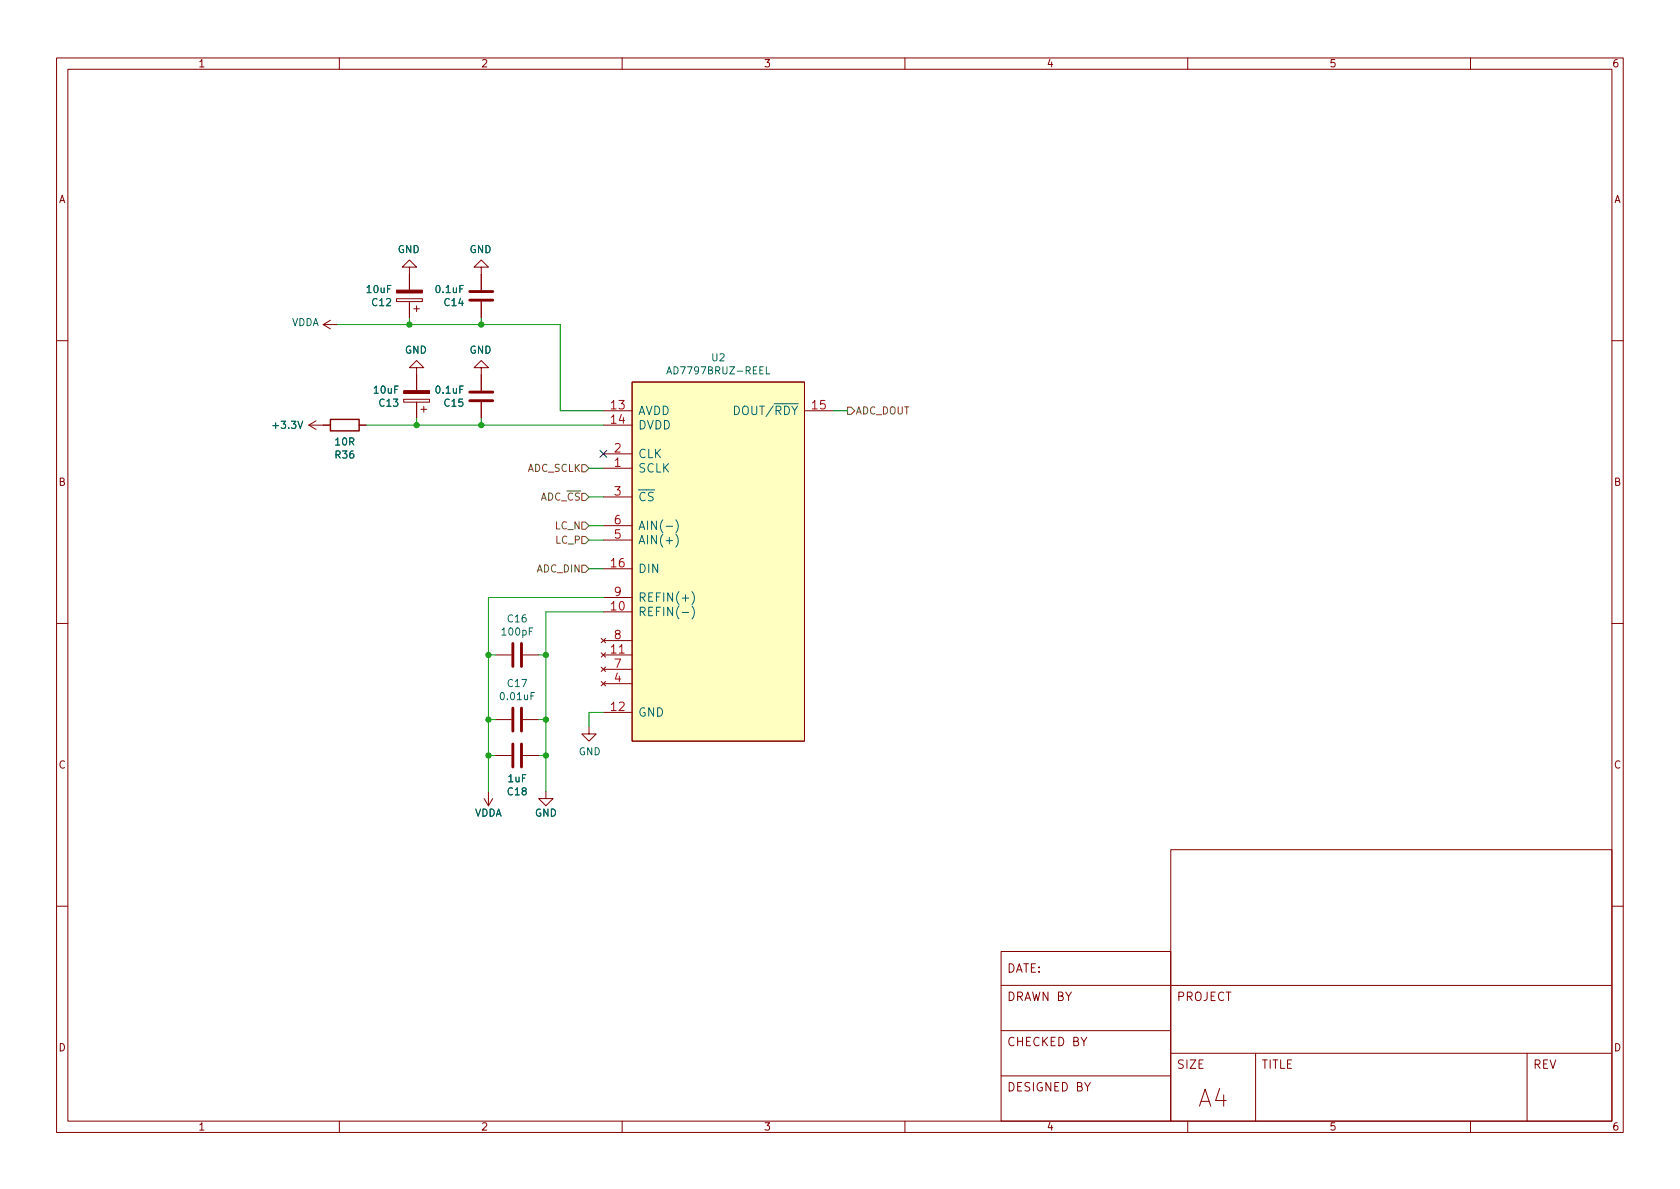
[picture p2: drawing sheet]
<svg xmlns="http://www.w3.org/2000/svg" width="297mm" height="210mm" viewBox="0 0 297 210" stroke-linecap="round" stroke-linejoin="round" font-family="sans-serif">
<g fill="none" stroke="#840000" stroke-width=".18">
<path d="M10 10.2h277v190.1h-277zM12 12.2h273v186.1h-273zM60 10.2v2M110 10.2v2M160 10.2v2M210 10.2v2M260 10.2v2M57.1 57.4l1.3 .8M57.1 57.4h2.6M58.4 56.6l-1.3 .8M70.1 52.8h4.6v.5h-4.6zM72.4 47.2h1.3l-1.3-1.2-1.3 1.2h1.3v4.1"/>
<path d="M72.4 53.3v2.8M73.2 54.6h1M73.7 54.1v1M85.1 47.2h1.3l-1.3-1.2-1.3 1.2h1.3v4.1M85.1 53.3v2.8M10 60.2h2M54.6 75.2h3.8M54.6 75.2l1.3 .7M55.9 74.4l-1.3 .8M63.5 75.2h1.3M71.4 70.6h4.5v.5h-4.5zM73.7 65h1.2l-1.2-1.3-1.3 1.3h1.3v4.1"/>
<path d="M73.7 71.1v2.8M74.4 72.4h1M74.9 71.9v1M85.1 65h1.3l-1.3-1.3-1.3 1.3h1.3v4.1M85.1 71.1v2.8M106.7 72.6h5.1M106.7 75.2h5.1M111.8 67.6h30.4v63.5h-30.4zM142.2 72.6h5.1M285 60.2h2M106.7 82.8h5.1M106.7 80.3h5.1"/>
<path d="M106.7 87.9h5.1M106.7 95.5h5.1M106.7 93h5.1M10 110.2h2M87.6 115.8h2.8M92.5 115.8h2.7M106.3 115.4l.8 .8M106.3 118l.8 .7M106.3 112.9l.8 .8M106.7 115.8h5.1M106.7 108.2h5.1M106.7 100.6h5.1"/>
<path d="M106.7 118.4h5.1M106.7 113.3h5.1M106.7 105.7h5.1M107.1 115.4l-.8 .8M107.1 118l-.8 .7M107.1 112.9l-.8 .8M285 110.2h2M86.4 139.9v2.6M87.6 127.2h2.8M87.6 133.6h2.8M92.5 127.2h2.7M92.5 133.6h2.7"/>
<path d="M96.5 139.9v1.3h1.3l-1.3 1.3-1.3-1.3h1.3M104.1 128.5v1.3h1.3l-1.3 1.3-1.2-1.3h1.2M106.3 120.5l.8 .8M106.7 126h5.1M106.7 120.9h5.1M107.1 120.5l-.8 .8M85.6 141.2l.8 1.3M87.1 141.2l-.7 1.3M207 150.3h78v48h-78zM10 160.2h2M177 174.2l108 .1M177 168.3h30v30h-30z"/>
<path d="M285 160.2h2M60 198.3v2M110 198.3v2M160 198.3v2M177 190.3h30M177 182.3h30M207 186.3h78M209.2 187.5l-.6-.1-.2 .3 .1 .4 .6 .3v.4l-.2 .1h-.5M209.9 187.4v1.5M210 198.3v2M210.4 187.4h1l-1 1.5h1M212 188.1h.5"/>
<path d="M212.7 187.4h-.7v1.5h.7M222 186.3v12M260 198.3v2M270 186.3v12"/>
</g>
<g fill="#840000" stroke="#840000" stroke-width=".18">
<path d="M70.1 51.3h4.6v.5h-4.6z"/>
<path d="M71.4 69.1h4.5v.5h-4.5z"/>
</g>
<path d="M83.1 53.1h4M83.1 51.6h4M83.1 70.9h4M83.1 69.3h4M90.7 113.8v4.1M92.2 113.8v4.1M90.7 125.2v4.1M90.7 131.6v4M92.2 125.2v4.1M92.2 131.6v4" fill="none" stroke="#840000" stroke-width=".51"/>
<path d="M111.8 67.6h30.4v63.5h-30.4z" fill="#ffffc2" stroke="#ffffc2" stroke-width=".18"/>
<path d="M117.9 66.1l.4-1.2 .4 1.2M118 65.8h.6M135.5 64.9v1.2h.6M119.5 94.5a1.72 1.72 0 0 1 0 2.2M119.5 91.9a1.72 1.72 0 0 1 0 2.3M120.6 108.3h1.2M122.3 107.2a1.72 1.72 0 0 1 0 2.2M122.3 104.6a1.72 1.72 0 0 1 0 2.3" fill="none" stroke="#006464" stroke-width=".18"/>
<path d="M58.4 74.2h5.1v2h-5.1z" fill="none" stroke="#840000" stroke-width=".25"/>
<path d="M149.9 72h.6l.6 .6-.6 .7h-.6zM102.9 92.3h.6l.6 .7-.6 .6h-.6zM102.9 87.2h.6l.6 .7-.6 .6h-.6zM102.9 82.2h.6l.6 .6-.6 .6h-.6zM102.9 99.9h.6l.6 .7-.6 .6h-.6zM102.9 94.9h.6l.6 .6-.6 .6h-.6z" fill="none" stroke="#725600" stroke-width=".18"/>
<g fill="none" stroke="#009600" stroke-width=".18">
<path d="M59.7 57.4h39.4v15.2h7.6M72.4 56.1v1.3M85.1 56.1v1.3M64.8 75.2h41.9M73.7 73.9v1.3M85.1 73.9v1.3M147.3 72.6h2.6M104.1 93h2.6M104.1 82.8h2.6M104.1 95.5h2.6M104.1 87.9h2.6M86.4 115.8h1.2"/>
<path d="M95.2 115.8h1.3M104.1 100.6h2.6M106.7 108.2h-10.2v31.7M106.7 105.7h-20.3v34.2M86.4 133.6h1.2M86.4 127.2h1.2M95.2 133.6h1.3M95.2 127.2h1.3M106.7 126h-2.6v2.5"/>
</g>
<path d="M106.1 79.6l1.2 1.3M107.3 79.6l-1.2 1.3" fill="none" stroke="#000084" stroke-width=".18"/>
<g fill="#009600" stroke="#009600" stroke-width=".18">
<circle cx="86.4" cy="133.6" r=".46"/>
<circle cx="96.5" cy="133.6" r=".46"/>
<circle cx="86.4" cy="127.2" r=".46"/>
<circle cx="86.4" cy="115.8" r=".46"/>
<circle cx="96.5" cy="127.2" r=".46"/>
<circle cx="96.5" cy="115.8" r=".46"/>
<circle cx="73.7" cy="75.2" r=".46"/>
<circle cx="85.1" cy="75.2" r=".46"/>
<circle cx="85.1" cy="57.4" r=".46"/>
<circle cx="72.4" cy="57.4" r=".46"/>
</g>
<text font-size="4.2" fill="#840000" x="211.8" y="195.8">A4</text>
<g font-size="2.1" fill="#a90000">
<text x="108.1" y="72.4">13</text>
<text x="108.1" y="74.9">14</text>
<text x="143.6" y="72.4">15</text>
<text x="108.6" y="82.5">1</text>
<text x="108.6" y="80">2</text>
<text x="108.6" y="87.6">3</text>
<text x="108.6" y="95.2">5</text>
<text x="108.6" y="92.7">6</text>
<text x="108.1" y="100.3">16</text>
<text x="108.1" y="107.9">10</text>
<text x="108.6" y="105.4">9</text>
<text x="108.6" y="113">8</text>
<text x="108.1" y="115.6">11</text>
<text x="108.6" y="118.1">7</text>
<text x="108.1" y="125.7">12</text>
<text x="108.6" y="120.6">4</text>
</g>
<g font-size="2.1" fill="#006464">
<text x="112.8" y="73.4">AVDD</text>
<text x="112.8" y="75.9">DVDD</text>
<text x="128.7" y="73.4">DOUT/~{RDY}</text>
<text x="112.8" y="83.5">SCLK</text>
<text x="112.8" y="81">CLK</text>
<text x="112.8" y="88.6">~{CS}</text>
<text x="112.8" y="93.7">AIN(-)</text>
<text x="112.8" y="101.3">DIN</text>
<text x="112.8" y="96.2">AIN(+)</text>
<text x="112.8" y="106.4">REFIN(+)</text>
<text x="112.8" y="108.9">REFIN(-)</text>
<text x="112.8" y="126.7">GND</text>
</g>
<g font-size="2.1" fill="#840000">
<text x="178" y="172">DATE:</text>
<text x="178" y="177">DRAWN BY</text>
<text x="208" y="177">PROJECT</text>
<text x="178" y="185">CHECKED BY</text>
<text x="223" y="189">TITLE</text>
<text x="271" y="189">REV</text>
<text x="178" y="193">DESIGNED BY</text>
</g>
<g font-size="1.8" fill="#840000">
<text x="35" y="11.9">1</text>
<text x="85" y="11.9">2</text>
<text x="135" y="11.9">3</text>
<text x="185" y="11.9">4</text>
<text x="235" y="11.9">5</text>
<text x="285" y="11.9">6</text>
<text x="10.3" y="35.9">A</text>
<text x="285.3" y="35.9">A</text>
<text x="10.3" y="85.9">B</text>
<text x="285.3" y="85.9">B</text>
<text x="10.3" y="135.9">C</text>
<text x="285.3" y="135.9">C</text>
<text x="10.3" y="185.9">D</text>
<text x="285.3" y="185.9">D</text>
<text x="35" y="199.9">1</text>
<text x="85" y="199.9">2</text>
<text x="135" y="199.9">3</text>
<text x="185" y="199.9">4</text>
<text x="235" y="199.9">5</text>
<text x="285" y="199.9">6</text>
</g>
<g font-size="1.8" fill="#006464">
<text x="70.3" y="44.7">GND</text>
<text x="83" y="44.7">GND</text>
<text x="64.9" y="51.8">10uF</text>
<text x="77.1" y="51.8">0.1uF</text>
<text x="51.5" y="57.7">VDDA</text>
<text x="65.8" y="54.1">C12</text>
<text x="78.6" y="54.1">C14</text>
<text x="71.6" y="62.5">GND</text>
<text x="83" y="62.5">GND</text>
<text x="125.9" y="63.9">U2</text>
<text x="66.2" y="69.6">10uF</text>
<text x="67.1" y="71.9">C13</text>
<text x="77.1" y="69.6">0.1uF</text>
<text x="78.6" y="71.9">C15</text>
<text x="118.6" y="66.2">AD7797BRUZ-REEL</text>
<text x="48.5" y="75.8">+3.3V</text>
<text x="59.3" y="81.1">R36</text>
<text x="59.3" y="78.8">10R</text>
<text x="88.9" y="112.4">100pF</text>
<text x="89.8" y="110.1">C16</text>
<text x="88.6" y="123.8">0.01uF</text>
<text x="89.8" y="121.5">C17</text>
<text x="102.3" y="133.5">GND</text>
<text x="89.8" y="140.6">C18</text>
<text x="89.9" y="138.3">1uF</text>
<text x="83.9" y="144.4">VDDA</text>
<text x="94.6" y="144.4">GND</text>
</g>
<g font-size="1.8" fill="#725600">
<text x="151.2" y="73.3">ADC_DOUT</text>
<text x="93.1" y="83.4">ADC_SCLK</text>
<text x="94.1" y="88.5">ADC_~{CS}</text>
<text x="98.2" y="93.6">LC_N</text>
<text x="94.9" y="101.2">ADC_DIN</text>
<text x="98.2" y="96.1">LC_P</text>
</g>
</svg>
